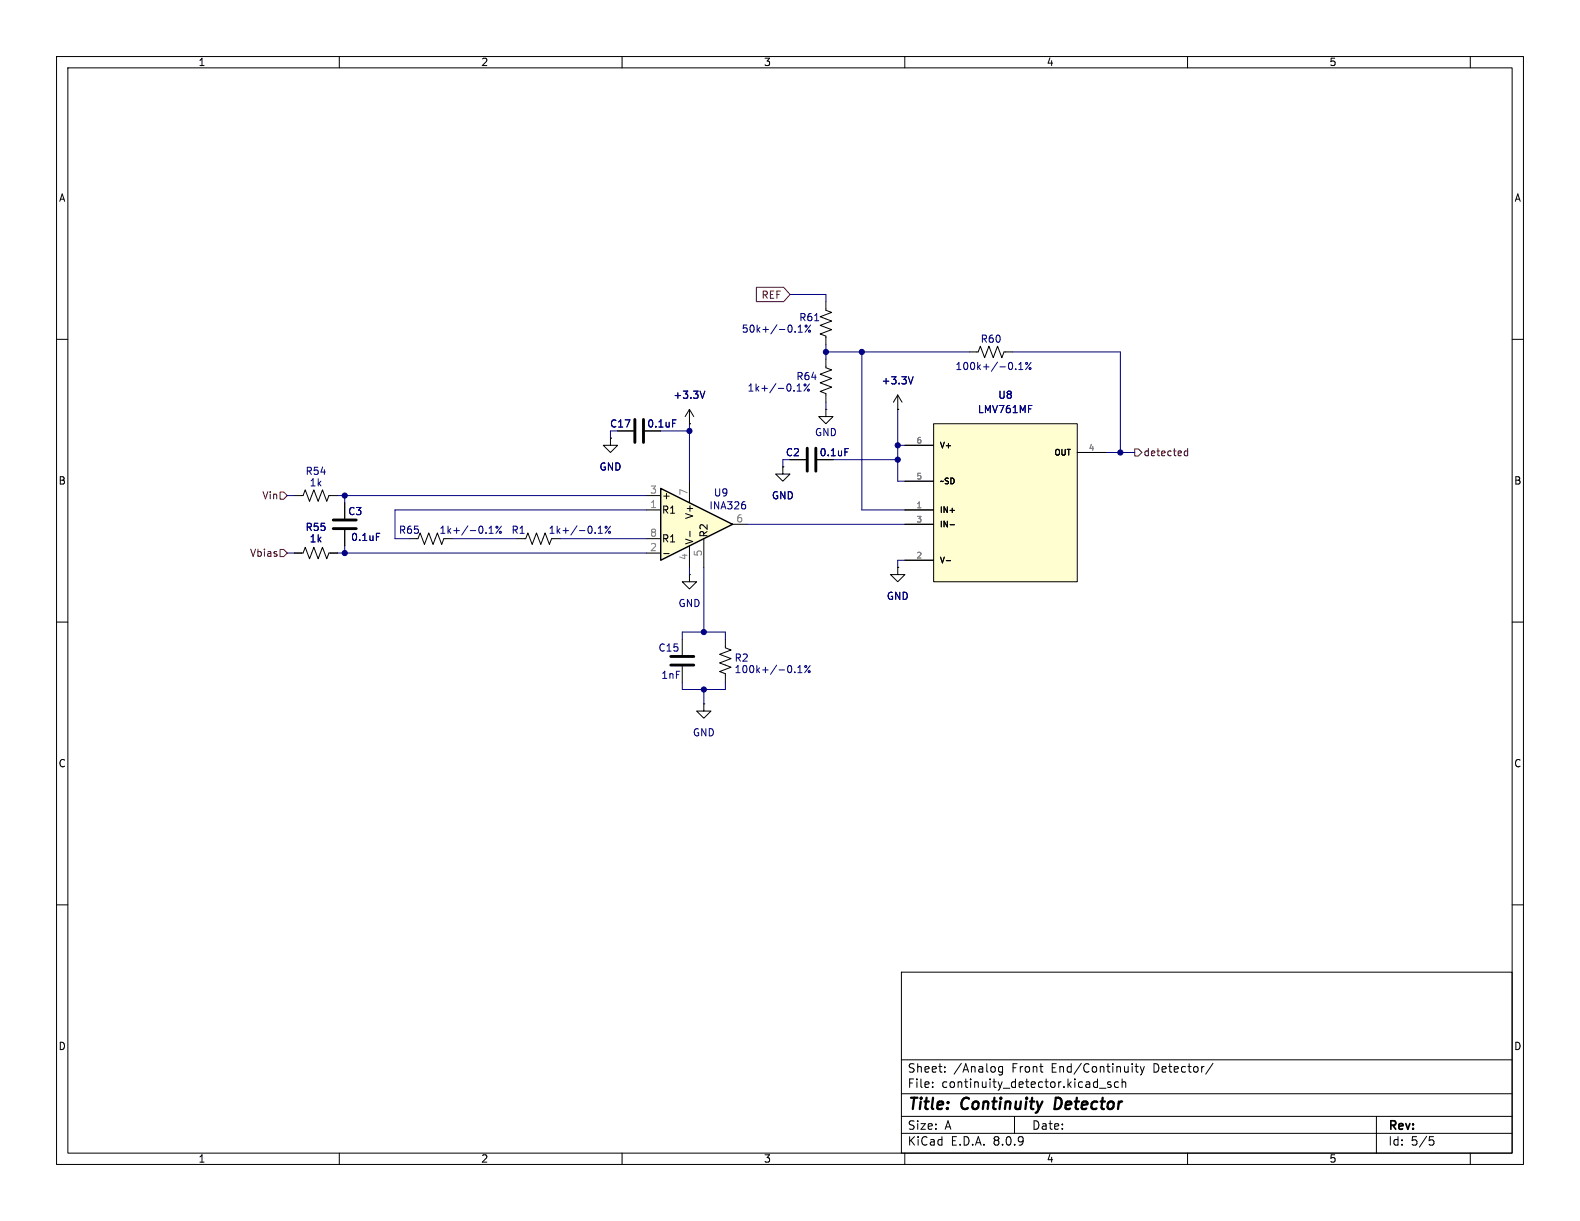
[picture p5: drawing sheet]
(kicad_sch
 (version 20231120)
 (generator "eeschema")
 (generator_version "8.0")
 (paper "A")
 (title_block
  (title "Continuity Detector"))
 (lib_symbols
  (symbol "Amplifier_Instrumentation:INA326"
   (pin_names
    (offset 0.127)) (exclude_from_sim no) (in_bom yes) (on_board yes)
   (property "Reference" "U" (at 3.81 3.175 0) (effects (font (size 1.27 1.27)) (justify left)))
   (property "Value" "INA326" (at 3.81 -3.175 0) (effects (font (size 1.27 1.27)) (justify left)))
   (property "Footprint" "Package_SO:MSOP-8_3x3mm_P0.65mm" (at 0 0 0) (effects (font (size 1.27 1.27)) (justify left) (hide yes)))
   (property "Datasheet" "http://www.ti.com/lit/ds/symlink/ina326.pdf" (at 2.54 0 0) (effects (font (size 1.27 1.27)) (hide yes)))
   (property "Description" "Precision, Rail-to-Rail I/O Instrumentation Amplifier, MSOP-8 package" (at 0 0 0) (effects (font (size 1.27 1.27)) (hide yes)))
   (symbol "INA326_0_1"
    (polyline (pts (xy 7.62 0) (xy -5.08 6.35) (xy -5.08 -6.35) (xy 7.62 0)) (stroke (width 0.254) (type default)) (fill (type background))))
   (symbol "INA326_1_1"
    (pin passive line (at -7.62 2.54 0) (length 2.54) (name "R1" (effects (font (size 1.27 1.27)))) (number "1" (effects (font (size 1.27 1.27)))))
    (pin input line (at -7.62 -5.08 0) (length 2.54) (name "-" (effects (font (size 1.27 1.27)))) (number "2" (effects (font (size 1.27 1.27)))))
    (pin input line (at -7.62 5.08 0) (length 2.54) (name "+" (effects (font (size 1.27 1.27)))) (number "3" (effects (font (size 1.27 1.27)))))
    (pin power_in line (at 0 -7.62 90) (length 3.81) (name "V-" (effects (font (size 1.27 1.27)))) (number "4" (effects (font (size 1.27 1.27)))))
    (pin input line (at 2.54 -7.62 90) (length 5.08) (name "R2" (effects (font (size 1.27 1.27)))) (number "5" (effects (font (size 1.27 1.27)))))
    (pin output line (at 10.16 0 180) (length 2.54) (name "~" (effects (font (size 1.27 1.27)))) (number "6" (effects (font (size 1.27 1.27)))))
    (pin power_in line (at 0 7.62 270) (length 3.81) (name "V+" (effects (font (size 1.27 1.27)))) (number "7" (effects (font (size 1.27 1.27)))))
    (pin passive line (at -7.62 -2.54 0) (length 2.54) (name "R1" (effects (font (size 1.27 1.27)))) (number "8" (effects (font (size 1.27 1.27)))))))
  (symbol "Device:C"
   (pin_numbers hide)
   (pin_names
    (offset 0.254)) (exclude_from_sim no) (in_bom yes) (on_board yes)
   (property "Reference" "C" (at 0.635 2.54 0) (effects (font (size 1.27 1.27)) (justify left)))
   (property "Value" "C" (at 0.635 -2.54 0) (effects (font (size 1.27 1.27)) (justify left)))
   (property "Footprint" "" (at 0.9652 -3.81 0) (effects (font (size 1.27 1.27)) (hide yes)))
   (property "Datasheet" "~" (at 0 0 0) (effects (font (size 1.27 1.27)) (hide yes)))
   (property "Description" "Unpolarized capacitor" (at 0 0 0) (effects (font (size 1.27 1.27)) (hide yes)))
   (symbol "C_0_1"
    (polyline (pts (xy -2.032 -0.762) (xy 2.032 -0.762)) (stroke (width 0.508) (type default)) (fill (type none)))
    (polyline (pts (xy -2.032 0.762) (xy 2.032 0.762)) (stroke (width 0.508) (type default)) (fill (type none))))
   (symbol "C_1_1"
    (pin passive line (at 0 3.81 270) (length 2.794) (name "~" (effects (font (size 1.27 1.27)))) (number "1" (effects (font (size 1.27 1.27)))))
    (pin passive line (at 0 -3.81 90) (length 2.794) (name "~" (effects (font (size 1.27 1.27)))) (number "2" (effects (font (size 1.27 1.27)))))))
  (symbol "Device:R_US"
   (pin_numbers hide)
   (pin_names
    (offset 0)) (exclude_from_sim no) (in_bom yes) (on_board yes)
   (property "Reference" "R" (at 2.54 0 90) (effects (font (size 1.27 1.27))))
   (property "Value" "R_US" (at -2.54 0 90) (effects (font (size 1.27 1.27))))
   (property "Footprint" "" (at 1.016 -0.254 90) (effects (font (size 1.27 1.27)) (hide yes)))
   (property "Datasheet" "~" (at 0 0 0) (effects (font (size 1.27 1.27)) (hide yes)))
   (property "Description" "Resistor, US symbol" (at 0 0 0) (effects (font (size 1.27 1.27)) (hide yes)))
   (symbol "R_US_0_1"
    (polyline (pts (xy 0 -2.286) (xy 0 -2.54)) (stroke (width 0) (type default)) (fill (type none)))
    (polyline (pts (xy 0 2.286) (xy 0 2.54)) (stroke (width 0) (type default)) (fill (type none)))
    (polyline (pts (xy 0 -0.762) (xy 1.016 -1.143) (xy 0 -1.524) (xy -1.016 -1.905) (xy 0 -2.286)) (stroke (width 0) (type default)) (fill (type none)))
    (polyline (pts (xy 0 0.762) (xy 1.016 0.381) (xy 0 0) (xy -1.016 -0.381) (xy 0 -0.762)) (stroke (width 0) (type default)) (fill (type none)))
    (polyline (pts (xy 0 2.286) (xy 1.016 1.905) (xy 0 1.524) (xy -1.016 1.143) (xy 0 0.762)) (stroke (width 0) (type default)) (fill (type none))))
   (symbol "R_US_1_1"
    (pin passive line (at 0 3.81 270) (length 1.27) (name "~" (effects (font (size 1.27 1.27)))) (number "1" (effects (font (size 1.27 1.27)))))
    (pin passive line (at 0 -3.81 90) (length 1.27) (name "~" (effects (font (size 1.27 1.27)))) (number "2" (effects (font (size 1.27 1.27)))))))
  (symbol "multimeter_parts:LMV761MF"
   (pin_names
    (offset 1.016)) (exclude_from_sim no) (in_bom yes) (on_board yes)
   (property "Reference" "U" (at -4.9872 12.5444 0) (effects (font (size 1.27 1.27)) (justify left bottom)))
   (property "Value" "LMV761MF" (at -3.4857 -22.1607 0) (effects (font (size 1.27 1.27)) (justify left bottom)))
   (property "Footprint" "LMV761MF:SOT95P284X120-6N" (at 0 0 0) (effects (font (size 1.27 1.27)) (justify bottom) (hide yes)))
   (property "Datasheet" "" (at 0 0 0) (effects (font (size 1.27 1.27)) (hide yes)))
   (property "Description" "" (at 0 0 0) (effects (font (size 1.27 1.27)) (hide yes)))
   (property "MF" "Texas Instruments" (at 0 0 0) (effects (font (size 1.27 1.27)) (justify bottom) (hide yes)))
   (property "Description_1" "\n                        \n                            Single, 120-ns, precision comparator with shutdown\n                        \n" (at 0 0 0) (effects (font (size 1.27 1.27)) (justify bottom) (hide yes)))
   (property "PACKAGE" "SOT23-6" (at 0 0 0) (effects (font (size 1.27 1.27)) (justify bottom) (hide yes)))
   (property "MPN" "LMV761MF" (at 0 0 0) (effects (font (size 1.27 1.27)) (justify bottom) (hide yes)))
   (property "Price" "None" (at 0 0 0) (effects (font (size 1.27 1.27)) (justify bottom) (hide yes)))
   (property "Package" "SOT-23-6 Texas Instruments" (at 0 0 0) (effects (font (size 1.27 1.27)) (justify bottom) (hide yes)))
   (property "OC_FARNELL" "9779388" (at 0 0 0) (effects (font (size 1.27 1.27)) (justify bottom) (hide yes)))
   (property "SnapEDA_Link" "https://www.snapeda.com/parts/LMV761MF/Texas+Instruments/view-part/?ref=snap" (at 0 0 0) (effects (font (size 1.27 1.27)) (justify bottom) (hide yes)))
   (property "MP" "LMV761MF" (at 0 0 0) (effects (font (size 1.27 1.27)) (justify bottom) (hide yes)))
   (property "SUPPLIER" "National Semiconductors" (at 0 0 0) (effects (font (size 1.27 1.27)) (justify bottom) (hide yes)))
   (property "OC_NEWARK" "74C3787" (at 0 0 0) (effects (font (size 1.27 1.27)) (justify bottom) (hide yes)))
   (property "Availability" "In Stock" (at 0 0 0) (effects (font (size 1.27 1.27)) (justify bottom) (hide yes)))
   (property "Check_prices" "https://www.snapeda.com/parts/LMV761MF/Texas+Instruments/view-part/?ref=eda" (at 0 0 0) (effects (font (size 1.27 1.27)) (justify bottom) (hide yes)))
   (symbol "LMV761MF_0_0"
    (rectangle (start -12.7 -17.78) (end 12.7 10.16) (stroke (width 0.1524) (type default)) (fill (type background)))
    (pin input line (at -17.78 -5.08 0) (length 5.08) (name "IN+" (effects (font (size 1.016 1.016)))) (number "1" (effects (font (size 1.016 1.016)))))
    (pin power_in line (at -17.78 -13.97 0) (length 5.08) (name "V-" (effects (font (size 1.016 1.016)))) (number "2" (effects (font (size 1.016 1.016)))))
    (pin input line (at -17.78 -7.62 0) (length 5.08) (name "IN-" (effects (font (size 1.016 1.016)))) (number "3" (effects (font (size 1.016 1.016)))))
    (pin output line (at 17.78 5.08 180) (length 5.08) (name "OUT" (effects (font (size 1.016 1.016)))) (number "4" (effects (font (size 1.016 1.016)))))
    (pin input line (at -17.78 0 0) (length 5.08) (name "~SD" (effects (font (size 1.016 1.016)))) (number "5" (effects (font (size 1.016 1.016)))))
    (pin power_in line (at -17.78 6.35 0) (length 5.08) (name "V+" (effects (font (size 1.016 1.016)))) (number "6" (effects (font (size 1.016 1.016)))))))
  (symbol "power:+3.3V"
   (power)
   (pin_numbers hide)
   (pin_names
    (offset 0) hide) (exclude_from_sim no) (in_bom yes) (on_board yes)
   (property "Reference" "#PWR" (at 0 -3.81 0) (effects (font (size 1.27 1.27)) (hide yes)))
   (property "Value" "+3.3V" (at 0 3.556 0) (effects (font (size 1.27 1.27))))
   (property "Footprint" "" (at 0 0 0) (effects (font (size 1.27 1.27)) (hide yes)))
   (property "Datasheet" "" (at 0 0 0) (effects (font (size 1.27 1.27)) (hide yes)))
   (property "Description" "Power symbol creates a global label with name \"+3.3V\"" (at 0 0 0) (effects (font (size 1.27 1.27)) (hide yes)))
   (symbol "+3.3V_0_1"
    (polyline (pts (xy -0.762 1.27) (xy 0 2.54)) (stroke (width 0) (type default)) (fill (type none)))
    (polyline (pts (xy 0 0) (xy 0 2.54)) (stroke (width 0) (type default)) (fill (type none)))
    (polyline (pts (xy 0 2.54) (xy 0.762 1.27)) (stroke (width 0) (type default)) (fill (type none))))
   (symbol "+3.3V_1_1"
    (pin power_in line (at 0 0 90) (length 0) (name "~" (effects (font (size 1.27 1.27)))) (number "1" (effects (font (size 1.27 1.27)))))))
  (symbol "power:GND"
   (power)
   (pin_numbers hide)
   (pin_names
    (offset 0) hide) (exclude_from_sim no) (in_bom yes) (on_board yes)
   (property "Reference" "#PWR" (at 0 -6.35 0) (effects (font (size 1.27 1.27)) (hide yes)))
   (property "Value" "GND" (at 0 -3.81 0) (effects (font (size 1.27 1.27))))
   (property "Footprint" "" (at 0 0 0) (effects (font (size 1.27 1.27)) (hide yes)))
   (property "Datasheet" "" (at 0 0 0) (effects (font (size 1.27 1.27)) (hide yes)))
   (property "Description" "Power symbol creates a global label with name \"GND\" , ground" (at 0 0 0) (effects (font (size 1.27 1.27)) (hide yes)))
   (symbol "GND_0_1"
    (polyline (pts (xy 0 0) (xy 0 -1.27) (xy 1.27 -1.27) (xy 0 -2.54) (xy -1.27 -1.27) (xy 0 -1.27)) (stroke (width 0) (type default)) (fill (type none))))
   (symbol "GND_1_1"
    (pin power_in line (at 0 0 270) (length 0) (name "~" (effects (font (size 1.27 1.27)))) (number "1" (effects (font (size 1.27 1.27))))))))
 (junction
  (at 60.96 87.63)
  (diameter 0)
  (color 0 0 0 0))
 (junction
  (at 158.75 78.74)
  (diameter 0)
  (color 0 0 0 0))
 (junction
  (at 146.05 62.23)
  (diameter 0)
  (color 0 0 0 0))
 (junction
  (at 152.4 62.23)
  (diameter 0)
  (color 0 0 0 0))
 (junction
  (at 60.96 97.79)
  (diameter 0)
  (color 0 0 0 0))
 (junction
  (at 124.46 111.76)
  (diameter 0)
  (color 0 0 0 0))
 (junction
  (at 198.12 80.01)
  (diameter 0)
  (color 0 0 0 0))
 (junction
  (at 124.46 121.92)
  (diameter 0)
  (color 0 0 0 0))
 (junction
  (at 121.92 76.2)
  (diameter 0)
  (color 0 0 0 0))
 (junction
  (at 158.75 81.28)
  (diameter 0)
  (color 0 0 0 0))
 (wire
  (pts (xy 107.95 76.2) (xy 107.95 77.47))
  (stroke (width 0) (type default)))
 (wire
  (pts (xy 146.05 53.34) (xy 146.05 52.07))
  (stroke (width 0) (type default)))
 (wire
  (pts (xy 152.4 90.17) (xy 152.4 62.23))
  (stroke (width 0) (type default)))
 (wire
  (pts (xy 60.96 96.52) (xy 60.96 97.79))
  (stroke (width 0) (type default)))
 (wire
  (pts (xy 50.8 97.79) (xy 52.07 97.79))
  (stroke (width 0) (type default)))
 (wire
  (pts (xy 114.3 95.25) (xy 99.06 95.25))
  (stroke (width 0) (type default)))
 (wire
  (pts (xy 138.43 81.28) (xy 138.43 82.55))
  (stroke (width 0) (type default)))
 (wire
  (pts (xy 69.85 90.17) (xy 114.3 90.17))
  (stroke (width 0) (type default)))
 (wire
  (pts (xy 146.05 62.23) (xy 152.4 62.23))
  (stroke (width 0) (type default)))
 (wire
  (pts (xy 124.46 111.76) (xy 128.27 111.76))
  (stroke (width 0) (type default)))
 (wire
  (pts (xy 121.92 74.93) (xy 121.92 76.2))
  (stroke (width 0) (type default)))
 (wire
  (pts (xy 120.65 113.03) (xy 120.65 111.76))
  (stroke (width 0) (type default)))
 (wire
  (pts (xy 139.7 81.28) (xy 138.43 81.28))
  (stroke (width 0) (type default)))
 (wire
  (pts (xy 158.75 81.28) (xy 147.32 81.28))
  (stroke (width 0) (type default)))
 (wire
  (pts (xy 146.05 63.5) (xy 146.05 62.23))
  (stroke (width 0) (type default)))
 (wire
  (pts (xy 146.05 52.07) (xy 139.7 52.07))
  (stroke (width 0) (type default)))
 (wire
  (pts (xy 91.44 95.25) (xy 80.01 95.25))
  (stroke (width 0) (type default)))
 (wire
  (pts (xy 121.92 100.33) (xy 121.92 101.6))
  (stroke (width 0) (type default)))
 (wire
  (pts (xy 60.96 87.63) (xy 114.3 87.63))
  (stroke (width 0) (type default)))
 (wire
  (pts (xy 158.75 99.06) (xy 160.02 99.06))
  (stroke (width 0) (type default)))
 (wire
  (pts (xy 60.96 97.79) (xy 114.3 97.79))
  (stroke (width 0) (type default)))
 (wire
  (pts (xy 158.75 100.33) (xy 158.75 99.06))
  (stroke (width 0) (type default)))
 (wire
  (pts (xy 158.75 78.74) (xy 158.75 81.28))
  (stroke (width 0) (type default)))
 (wire
  (pts (xy 124.46 121.92) (xy 124.46 124.46))
  (stroke (width 0) (type default)))
 (wire
  (pts (xy 60.96 87.63) (xy 60.96 88.9))
  (stroke (width 0) (type default)))
 (wire
  (pts (xy 158.75 78.74) (xy 158.75 72.39))
  (stroke (width 0) (type default)))
 (wire
  (pts (xy 120.65 121.92) (xy 124.46 121.92))
  (stroke (width 0) (type default)))
 (wire
  (pts (xy 160.02 90.17) (xy 152.4 90.17))
  (stroke (width 0) (type default)))
 (wire
  (pts (xy 198.12 62.23) (xy 198.12 80.01))
  (stroke (width 0) (type default)))
 (wire
  (pts (xy 158.75 81.28) (xy 158.75 85.09))
  (stroke (width 0) (type default)))
 (wire
  (pts (xy 128.27 111.76) (xy 128.27 113.03))
  (stroke (width 0) (type default)))
 (wire
  (pts (xy 128.27 121.92) (xy 128.27 120.65))
  (stroke (width 0) (type default)))
 (wire
  (pts (xy 59.69 97.79) (xy 60.96 97.79))
  (stroke (width 0) (type default)))
 (wire
  (pts (xy 158.75 85.09) (xy 160.02 85.09))
  (stroke (width 0) (type default)))
 (wire
  (pts (xy 146.05 72.39) (xy 146.05 71.12))
  (stroke (width 0) (type default)))
 (wire
  (pts (xy 121.92 76.2) (xy 121.92 85.09))
  (stroke (width 0) (type default)))
 (wire
  (pts (xy 198.12 80.01) (xy 195.58 80.01))
  (stroke (width 0) (type default)))
 (wire
  (pts (xy 69.85 90.17) (xy 69.85 95.25))
  (stroke (width 0) (type default)))
 (wire
  (pts (xy 124.46 121.92) (xy 128.27 121.92))
  (stroke (width 0) (type default)))
 (wire
  (pts (xy 120.65 111.76) (xy 124.46 111.76))
  (stroke (width 0) (type default)))
 (wire
  (pts (xy 152.4 62.23) (xy 171.45 62.23))
  (stroke (width 0) (type default)))
 (wire
  (pts (xy 109.22 76.2) (xy 107.95 76.2))
  (stroke (width 0) (type default)))
 (wire
  (pts (xy 198.12 80.01) (xy 200.66 80.01))
  (stroke (width 0) (type default)))
 (wire
  (pts (xy 120.65 120.65) (xy 120.65 121.92))
  (stroke (width 0) (type default)))
 (wire
  (pts (xy 121.92 76.2) (xy 116.84 76.2))
  (stroke (width 0) (type default)))
 (wire
  (pts (xy 160.02 78.74) (xy 158.75 78.74))
  (stroke (width 0) (type default)))
 (wire
  (pts (xy 179.07 62.23) (xy 198.12 62.23))
  (stroke (width 0) (type default)))
 (wire
  (pts (xy 50.8 87.63) (xy 52.07 87.63))
  (stroke (width 0) (type default)))
 (wire
  (pts (xy 132.08 92.71) (xy 160.02 92.71))
  (stroke (width 0) (type default)))
 (wire
  (pts (xy 124.46 100.33) (xy 124.46 111.76))
  (stroke (width 0) (type default)))
 (wire
  (pts (xy 69.85 95.25) (xy 72.39 95.25))
  (stroke (width 0) (type default)))
 (wire
  (pts (xy 59.69 87.63) (xy 60.96 87.63))
  (stroke (width 0) (type default)))
 (wire
  (pts (xy 146.05 62.23) (xy 146.05 60.96))
  (stroke (width 0) (type default)))
 (global_label "REF"
  (shape input)
  (at 139.7 52.07 180)
  (fields_autoplaced yes)
  (effects (font (size 1.27 1.27)) (justify right))
  (property "Intersheetrefs" "${INTERSHEET_REFS}" (at 133.2072 52.07 0) (effects (font (size 1.27 1.27)) (justify right) (hide yes))))
 (hierarchical_label "Vbias"
  (shape input)
  (at 50.8 97.79 180)
  (effects (font (size 1.27 1.27)) (justify right)))
 (hierarchical_label "detected"
  (shape output)
  (at 200.66 80.01 0)
  (effects (font (size 1.27 1.27)) (justify left)))
 (hierarchical_label "Vin"
  (shape input)
  (at 50.8 87.63 180)
  (effects (font (size 1.27 1.27)) (justify right)))
 (symbol
  (lib_id "Device:R_US")
  (at 146.05 57.15 0)
  (unit 1)
  (exclude_from_sim no)
  (in_bom yes)
  (on_board yes)
  (dnp no)
  (property "Reference" "R61" (at 141.224 56.134 0) (effects (font (size 1.27 1.27)) (justify left)))
  (property "Value" "50k+/-0.1%" (at 131.064 58.166 0) (effects (font (size 1.27 1.27)) (justify left)))
  (property "Footprint" "Resistor_SMD:R_0805_2012Metric" (at 147.066 57.404 90) (effects (font (size 1.27 1.27)) (hide yes)))
  (property "Datasheet" "~" (at 146.05 57.15 0) (effects (font (size 1.27 1.27)) (hide yes)))
  (property "Description" "Resistor, US symbol" (at 146.05 57.15 0) (effects (font (size 1.27 1.27)) (hide yes)))
  (property "Digikey Part #" "749-MCU08050D5002BP100CT-ND" (at 146.05 57.15 0) (effects (font (size 1.27 1.27)) (hide yes)))
  (property "Part #" "MCU08050D5002BP100" (at 146.05 57.15 0) (effects (font (size 1.27 1.27)) (hide yes)))
  (property "Unit Price" "0.57" (at 146.05 57.15 0) (effects (font (size 1.27 1.27)) (hide yes)))
  (pin "1")
  (pin "2"))
 (symbol
  (lib_id "power:GND")
  (at 107.95 77.47 0)
  (unit 1)
  (exclude_from_sim no)
  (in_bom yes)
  (on_board yes)
  (dnp no)
  (fields_autoplaced yes)
  (property "Reference" "#PWR54" (at 107.95 83.82 0) (effects (font (size 1.27 1.27)) (hide yes)))
  (property "Value" "GND" (at 107.95 82.55 0) (effects (font (size 1.27 1.27))))
  (property "Footprint" "" (at 107.95 77.47 0) (effects (font (size 1.27 1.27)) (hide yes)))
  (property "Datasheet" "" (at 107.95 77.47 0) (effects (font (size 1.27 1.27)) (hide yes)))
  (property "Description" "Power symbol creates a global label with name \"GND\" , ground" (at 107.95 77.47 0) (effects (font (size 1.27 1.27)) (hide yes)))
  (pin "1"))
 (symbol
  (lib_id "power:+3.3V")
  (at 121.92 74.93 0)
  (unit 1)
  (exclude_from_sim no)
  (in_bom yes)
  (on_board yes)
  (dnp no)
  (fields_autoplaced yes)
  (property "Reference" "#PWR53" (at 121.92 78.74 0) (effects (font (size 1.27 1.27)) (hide yes)))
  (property "Value" "+3.3V" (at 121.92 69.85 0) (effects (font (size 1.27 1.27))))
  (property "Footprint" "" (at 121.92 74.93 0) (effects (font (size 1.27 1.27)) (hide yes)))
  (property "Datasheet" "" (at 121.92 74.93 0) (effects (font (size 1.27 1.27)) (hide yes)))
  (property "Description" "Power symbol creates a global label with name \"+3.3V\"" (at 121.92 74.93 0) (effects (font (size 1.27 1.27)) (hide yes)))
  (pin "1"))
 (symbol
  (lib_id "Device:R_US")
  (at 76.2 95.25 90)
  (unit 1)
  (exclude_from_sim no)
  (in_bom yes)
  (on_board yes)
  (dnp no)
  (property "Reference" "R65" (at 72.39 93.726 90) (effects (font (size 1.27 1.27))))
  (property "Value" "1k+/-0.1%" (at 83.312 93.726 90) (effects (font (size 1.27 1.27))))
  (property "Footprint" "Resistor_SMD:R_0805_2012Metric" (at 76.454 94.234 90) (effects (font (size 1.27 1.27)) (hide yes)))
  (property "Datasheet" "~" (at 76.2 95.25 0) (effects (font (size 1.27 1.27)) (hide yes)))
  (property "Description" "Resistor, US symbol" (at 76.2 95.25 0) (effects (font (size 1.27 1.27)) (hide yes)))
  (property "Digikey Part #" "541-1.00KCCT-ND" (at 76.2 95.25 0) (effects (font (size 1.27 1.27)) (hide yes)))
  (property "Part #" "CRCW08051K00FKEA" (at 76.2 95.25 0) (effects (font (size 1.27 1.27)) (hide yes)))
  (property "Unit Price" "0.1" (at 76.2 95.25 0) (effects (font (size 1.27 1.27)) (hide yes)))
  (pin "2")
  (pin "1"))
 (symbol
  (lib_id "Amplifier_Instrumentation:INA326")
  (at 121.92 92.71 0)
  (unit 1)
  (exclude_from_sim no)
  (in_bom yes)
  (on_board yes)
  (dnp no)
  (property "Reference" "U9" (at 127.508 87.122 0) (effects (font (size 1.27 1.27))))
  (property "Value" "INA326" (at 128.778 89.408 0) (effects (font (size 1.27 1.27))))
  (property "Footprint" "Package_SO:MSOP-8_3x3mm_P0.65mm" (at 121.92 92.71 0) (effects (font (size 1.27 1.27)) (justify left) (hide yes)))
  (property "Datasheet" "http://www.ti.com/lit/ds/symlink/ina326.pdf" (at 124.46 92.71 0) (effects (font (size 1.27 1.27)) (hide yes)))
  (property "Description" "Precision, Rail-to-Rail I/O Instrumentation Amplifier, MSOP-8 package" (at 121.92 92.71 0) (effects (font (size 1.27 1.27)) (hide yes)))
  (property "Digikey Part #" "INA326EA/2K5CT-ND" (at 121.92 92.71 0) (effects (font (size 1.27 1.27)) (hide yes)))
  (property "Part #" "INA326EA/2K5" (at 121.92 92.71 0) (effects (font (size 1.27 1.27)) (hide yes)))
  (property "Unit Price" "5.05" (at 121.92 92.71 0) (effects (font (size 1.27 1.27)) (hide yes)))
  (pin "5")
  (pin "8")
  (pin "7")
  (pin "4")
  (pin "2")
  (pin "3")
  (pin "1")
  (pin "6"))
 (symbol
  (lib_id "Device:C")
  (at 120.65 116.84 0)
  (unit 1)
  (exclude_from_sim no)
  (in_bom yes)
  (on_board yes)
  (dnp no)
  (property "Reference" "C15" (at 116.332 114.554 0) (effects (font (size 1.27 1.27)) (justify left)))
  (property "Value" "1nF" (at 116.84 119.38 0) (effects (font (size 1.27 1.27)) (justify left)))
  (property "Footprint" "Capacitor_SMD:C_0805_2012Metric" (at 121.6152 120.65 0) (effects (font (size 1.27 1.27)) (hide yes)))
  (property "Datasheet" "~" (at 120.65 116.84 0) (effects (font (size 1.27 1.27)) (hide yes)))
  (property "Description" "Unpolarized capacitor" (at 120.65 116.84 0) (effects (font (size 1.27 1.27)) (hide yes)))
  (property "Digikey Part #" "399-C0805C102J5GACTUCT-ND" (at 120.65 116.84 0) (effects (font (size 1.27 1.27)) (hide yes)))
  (property "Part #" "C0805C102J5GACTU" (at 120.65 116.84 0) (effects (font (size 1.27 1.27)) (hide yes)))
  (property "Unit Price" "0.09" (at 120.65 116.84 0) (effects (font (size 1.27 1.27)) (hide yes)))
  (pin "1")
  (pin "2"))
 (symbol
  (lib_id "Device:C")
  (at 113.03 76.2 90)
  (unit 1)
  (exclude_from_sim no)
  (in_bom yes)
  (on_board yes)
  (dnp no)
  (property "Reference" "C17" (at 109.728 74.93 90) (effects (font (size 1.27 1.27))))
  (property "Value" "0.1uF" (at 117.094 74.93 90) (effects (font (size 1.27 1.27))))
  (property "Footprint" "Capacitor_SMD:C_0805_2012Metric" (at 116.84 75.2348 0) (effects (font (size 1.27 1.27)) (hide yes)))
  (property "Datasheet" "~" (at 113.03 76.2 0) (effects (font (size 1.27 1.27)) (hide yes)))
  (property "Description" "Unpolarized capacitor" (at 113.03 76.2 0) (effects (font (size 1.27 1.27)) (hide yes)))
  (property "Digikey Part #" "1276-1003-1-ND" (at 113.03 76.2 0) (effects (font (size 1.27 1.27)) (hide yes)))
  (property "Part #" "CL21B104KBCNNNC" (at 113.03 76.2 0) (effects (font (size 1.27 1.27)) (hide yes)))
  (property "Unit Price" "0.1" (at 113.03 76.2 0) (effects (font (size 1.27 1.27)) (hide yes)))
  (pin "1")
  (pin "2"))
 (symbol
  (lib_id "power:GND")
  (at 146.05 72.39 0)
  (unit 1)
  (exclude_from_sim no)
  (in_bom yes)
  (on_board yes)
  (dnp no)
  (property "Reference" "#PWR28" (at 146.05 78.74 0) (effects (font (size 1.27 1.27)) (hide yes)))
  (property "Value" "GND" (at 146.05 76.454 0) (effects (font (size 1.27 1.27))))
  (property "Footprint" "" (at 146.05 72.39 0) (effects (font (size 1.27 1.27)) (hide yes)))
  (property "Datasheet" "" (at 146.05 72.39 0) (effects (font (size 1.27 1.27)) (hide yes)))
  (property "Description" "Power symbol creates a global label with name \"GND\" , ground" (at 146.05 72.39 0) (effects (font (size 1.27 1.27)) (hide yes)))
  (pin "1"))
 (symbol
  (lib_id "Device:C")
  (at 143.51 81.28 90)
  (unit 1)
  (exclude_from_sim no)
  (in_bom yes)
  (on_board yes)
  (dnp no)
  (property "Reference" "C2" (at 140.208 80.01 90) (effects (font (size 1.27 1.27))))
  (property "Value" "0.1uF" (at 147.574 80.01 90) (effects (font (size 1.27 1.27))))
  (property "Footprint" "Capacitor_SMD:C_0805_2012Metric" (at 147.32 80.3148 0) (effects (font (size 1.27 1.27)) (hide yes)))
  (property "Datasheet" "~" (at 143.51 81.28 0) (effects (font (size 1.27 1.27)) (hide yes)))
  (property "Description" "Unpolarized capacitor" (at 143.51 81.28 0) (effects (font (size 1.27 1.27)) (hide yes)))
  (property "Digikey Part #" "1276-1003-1-ND" (at 143.51 81.28 0) (effects (font (size 1.27 1.27)) (hide yes)))
  (property "Part #" "CL21B104KBCNNNC" (at 143.51 81.28 0) (effects (font (size 1.27 1.27)) (hide yes)))
  (property "Unit Price" "0.1" (at 143.51 81.28 0) (effects (font (size 1.27 1.27)) (hide yes)))
  (pin "1")
  (pin "2"))
 (symbol
  (lib_id "Device:R_US")
  (at 55.88 87.63 90)
  (unit 1)
  (exclude_from_sim no)
  (in_bom yes)
  (on_board yes)
  (dnp no)
  (property "Reference" "R54" (at 55.88 83.312 90) (effects (font (size 1.27 1.27))))
  (property "Value" "1k" (at 55.88 85.344 90) (effects (font (size 1.27 1.27))))
  (property "Footprint" "Resistor_SMD:R_0805_2012Metric" (at 56.134 86.614 90) (effects (font (size 1.27 1.27)) (hide yes)))
  (property "Datasheet" "~" (at 55.88 87.63 0) (effects (font (size 1.27 1.27)) (hide yes)))
  (property "Description" "Resistor, US symbol" (at 55.88 87.63 0) (effects (font (size 1.27 1.27)) (hide yes)))
  (property "Digikey Part #" "RMCF0805FT1K00CT-ND" (at 55.88 87.63 0) (effects (font (size 1.27 1.27)) (hide yes)))
  (property "Part #" "RMCF0805FT1K00" (at 55.88 87.63 0) (effects (font (size 1.27 1.27)) (hide yes)))
  (property "Unit Price" "0.1" (at 55.88 87.63 0) (effects (font (size 1.27 1.27)) (hide yes)))
  (pin "2")
  (pin "1"))
 (symbol
  (lib_id "power:GND")
  (at 158.75 100.33 0)
  (unit 1)
  (exclude_from_sim no)
  (in_bom yes)
  (on_board yes)
  (dnp no)
  (fields_autoplaced yes)
  (property "Reference" "#PWR12" (at 158.75 106.68 0) (effects (font (size 1.27 1.27)) (hide yes)))
  (property "Value" "GND" (at 158.75 105.41 0) (effects (font (size 1.27 1.27))))
  (property "Footprint" "" (at 158.75 100.33 0) (effects (font (size 1.27 1.27)) (hide yes)))
  (property "Datasheet" "" (at 158.75 100.33 0) (effects (font (size 1.27 1.27)) (hide yes)))
  (property "Description" "Power symbol creates a global label with name \"GND\" , ground" (at 158.75 100.33 0) (effects (font (size 1.27 1.27)) (hide yes)))
  (pin "1"))
 (symbol
  (lib_id "power:GND")
  (at 121.92 101.6 0)
  (unit 1)
  (exclude_from_sim no)
  (in_bom yes)
  (on_board yes)
  (dnp no)
  (fields_autoplaced yes)
  (property "Reference" "#PWR11" (at 121.92 107.95 0) (effects (font (size 1.27 1.27)) (hide yes)))
  (property "Value" "GND" (at 121.92 106.68 0) (effects (font (size 1.27 1.27))))
  (property "Footprint" "" (at 121.92 101.6 0) (effects (font (size 1.27 1.27)) (hide yes)))
  (property "Datasheet" "" (at 121.92 101.6 0) (effects (font (size 1.27 1.27)) (hide yes)))
  (property "Description" "Power symbol creates a global label with name \"GND\" , ground" (at 121.92 101.6 0) (effects (font (size 1.27 1.27)) (hide yes)))
  (pin "1"))
 (symbol
  (lib_id "Device:R_US")
  (at 55.88 97.79 90)
  (unit 1)
  (exclude_from_sim no)
  (in_bom yes)
  (on_board yes)
  (dnp no)
  (property "Reference" "R55" (at 55.88 93.218 90) (effects (font (size 1.27 1.27))))
  (property "Value" "1k" (at 55.88 95.25 90) (effects (font (size 1.27 1.27))))
  (property "Footprint" "Resistor_SMD:R_0805_2012Metric" (at 56.134 96.774 90) (effects (font (size 1.27 1.27)) (hide yes)))
  (property "Datasheet" "~" (at 55.88 97.79 0) (effects (font (size 1.27 1.27)) (hide yes)))
  (property "Description" "Resistor, US symbol" (at 55.88 97.79 0) (effects (font (size 1.27 1.27)) (hide yes)))
  (property "Digikey Part #" "RMCF0805FT1K00CT-ND" (at 55.88 97.79 0) (effects (font (size 1.27 1.27)) (hide yes)))
  (property "Part #" "RMCF0805FT1K00" (at 55.88 97.79 0) (effects (font (size 1.27 1.27)) (hide yes)))
  (property "Unit Price" "0.1" (at 55.88 97.79 0) (effects (font (size 1.27 1.27)) (hide yes)))
  (pin "2")
  (pin "1"))
 (symbol
  (lib_id "power:GND")
  (at 124.46 124.46 0)
  (unit 1)
  (exclude_from_sim no)
  (in_bom yes)
  (on_board yes)
  (dnp no)
  (fields_autoplaced yes)
  (property "Reference" "#PWR52" (at 124.46 130.81 0) (effects (font (size 1.27 1.27)) (hide yes)))
  (property "Value" "GND" (at 124.46 129.54 0) (effects (font (size 1.27 1.27))))
  (property "Footprint" "" (at 124.46 124.46 0) (effects (font (size 1.27 1.27)) (hide yes)))
  (property "Datasheet" "" (at 124.46 124.46 0) (effects (font (size 1.27 1.27)) (hide yes)))
  (property "Description" "Power symbol creates a global label with name \"GND\" , ground" (at 124.46 124.46 0) (effects (font (size 1.27 1.27)) (hide yes)))
  (pin "1"))
 (symbol
  (lib_id "Device:C")
  (at 60.96 92.71 0)
  (unit 1)
  (exclude_from_sim no)
  (in_bom yes)
  (on_board yes)
  (dnp no)
  (property "Reference" "C3" (at 61.468 90.424 0) (effects (font (size 1.27 1.27)) (justify left)))
  (property "Value" "0.1uF" (at 61.976 94.996 0) (effects (font (size 1.27 1.27)) (justify left)))
  (property "Footprint" "Capacitor_SMD:C_0805_2012Metric" (at 61.9252 96.52 0) (effects (font (size 1.27 1.27)) (hide yes)))
  (property "Datasheet" "~" (at 60.96 92.71 0) (effects (font (size 1.27 1.27)) (hide yes)))
  (property "Description" "Unpolarized capacitor" (at 60.96 92.71 0) (effects (font (size 1.27 1.27)) (hide yes)))
  (property "Digikey Part #" "1276-1003-1-ND" (at 60.96 92.71 0) (effects (font (size 1.27 1.27)) (hide yes)))
  (property "Part #" "CL21B104KBCNNNC" (at 60.96 92.71 0) (effects (font (size 1.27 1.27)) (hide yes)))
  (property "Unit Price" "0.1" (at 60.96 92.71 0) (effects (font (size 1.27 1.27)) (hide yes)))
  (pin "1")
  (pin "2"))
 (symbol
  (lib_id "Device:R_US")
  (at 175.26 62.23 90)
  (unit 1)
  (exclude_from_sim no)
  (in_bom yes)
  (on_board yes)
  (dnp no)
  (property "Reference" "R60" (at 175.26 59.944 90) (effects (font (size 1.27 1.27))))
  (property "Value" "100k+/-0.1%" (at 175.768 64.77 90) (effects (font (size 1.27 1.27))))
  (property "Footprint" "Resistor_SMD:R_0805_2012Metric" (at 175.514 61.214 90) (effects (font (size 1.27 1.27)) (hide yes)))
  (property "Datasheet" "~" (at 175.26 62.23 0) (effects (font (size 1.27 1.27)) (hide yes)))
  (property "Description" "Resistor, US symbol" (at 175.26 62.23 0) (effects (font (size 1.27 1.27)) (hide yes)))
  (property "Digikey Part #" "P10KDACT-ND" (at 175.26 62.23 0) (effects (font (size 1.27 1.27)) (hide yes)))
  (property "Part #" "ERA-6AEB103V" (at 175.26 62.23 0) (effects (font (size 1.27 1.27)) (hide yes)))
  (property "Unit Price" "0.13" (at 175.26 62.23 0) (effects (font (size 1.27 1.27)) (hide yes)))
  (pin "1")
  (pin "2"))
 (symbol
  (lib_id "Device:R_US")
  (at 95.25 95.25 90)
  (unit 1)
  (exclude_from_sim no)
  (in_bom yes)
  (on_board yes)
  (dnp no)
  (property "Reference" "R1" (at 91.694 93.726 90) (effects (font (size 1.27 1.27))))
  (property "Value" "1k+/-0.1%" (at 102.616 93.726 90) (effects (font (size 1.27 1.27))))
  (property "Footprint" "Resistor_SMD:R_0805_2012Metric" (at 95.504 94.234 90) (effects (font (size 1.27 1.27)) (hide yes)))
  (property "Datasheet" "~" (at 95.25 95.25 0) (effects (font (size 1.27 1.27)) (hide yes)))
  (property "Description" "Resistor, US symbol" (at 95.25 95.25 0) (effects (font (size 1.27 1.27)) (hide yes)))
  (property "Digikey Part #" "541-1.00KCCT-ND" (at 95.25 95.25 0) (effects (font (size 1.27 1.27)) (hide yes)))
  (property "Part #" "CRCW08051K00FKEA" (at 95.25 95.25 0) (effects (font (size 1.27 1.27)) (hide yes)))
  (property "Unit Price" "0.1" (at 95.25 95.25 0) (effects (font (size 1.27 1.27)) (hide yes)))
  (pin "2")
  (pin "1"))
 (symbol
  (lib_id "Device:R_US")
  (at 146.05 67.31 0)
  (unit 1)
  (exclude_from_sim no)
  (in_bom yes)
  (on_board yes)
  (dnp no)
  (property "Reference" "R64" (at 140.716 66.548 0) (effects (font (size 1.27 1.27)) (justify left)))
  (property "Value" "1k+/-0.1%" (at 132.08 68.58 0) (effects (font (size 1.27 1.27)) (justify left)))
  (property "Footprint" "Resistor_SMD:R_0805_2012Metric" (at 147.066 67.564 90) (effects (font (size 1.27 1.27)) (hide yes)))
  (property "Datasheet" "~" (at 146.05 67.31 0) (effects (font (size 1.27 1.27)) (hide yes)))
  (property "Description" "Resistor, US symbol" (at 146.05 67.31 0) (effects (font (size 1.27 1.27)) (hide yes)))
  (property "Digikey Part #" "541-1.00KCCT-ND" (at 146.05 67.31 0) (effects (font (size 1.27 1.27)) (hide yes)))
  (property "Part #" "CRCW08051K00FKEA" (at 146.05 67.31 0) (effects (font (size 1.27 1.27)) (hide yes)))
  (property "Unit Price" "0.1" (at 146.05 67.31 0) (effects (font (size 1.27 1.27)) (hide yes)))
  (pin "1")
  (pin "2"))
 (symbol
  (lib_id "multimeter_parts:LMV761MF")
  (at 177.8 85.09 0)
  (unit 1)
  (exclude_from_sim no)
  (in_bom yes)
  (on_board yes)
  (dnp no)
  (fields_autoplaced yes)
  (property "Reference" "U8" (at 177.8 69.85 0) (effects (font (size 1.27 1.27))))
  (property "Value" "LMV761MF" (at 177.8 72.39 0) (effects (font (size 1.27 1.27))))
  (property "Footprint" "Package_TO_SOT_SMD:SOT-23-6" (at 177.8 85.09 0) (effects (font (size 1.27 1.27)) (justify bottom) (hide yes)))
  (property "Datasheet" "" (at 177.8 85.09 0) (effects (font (size 1.27 1.27)) (hide yes)))
  (property "Description" "" (at 177.8 85.09 0) (effects (font (size 1.27 1.27)) (hide yes)))
  (property "MF" "Texas Instruments" (at 177.8 85.09 0) (effects (font (size 1.27 1.27)) (justify bottom) (hide yes)))
  (property "Description_1" "\n                        \n                            Single, 120-ns, precision comparator with shutdown\n                        \n" (at 177.8 85.09 0) (effects (font (size 1.27 1.27)) (justify bottom) (hide yes)))
  (property "PACKAGE" "SOT23-6" (at 177.8 85.09 0) (effects (font (size 1.27 1.27)) (justify bottom) (hide yes)))
  (property "MPN" "LMV761MF" (at 177.8 85.09 0) (effects (font (size 1.27 1.27)) (justify bottom) (hide yes)))
  (property "Price" "None" (at 177.8 85.09 0) (effects (font (size 1.27 1.27)) (justify bottom) (hide yes)))
  (property "Package" "SOT-23-6 Texas Instruments" (at 177.8 85.09 0) (effects (font (size 1.27 1.27)) (justify bottom) (hide yes)))
  (property "OC_FARNELL" "9779388" (at 177.8 85.09 0) (effects (font (size 1.27 1.27)) (justify bottom) (hide yes)))
  (property "SnapEDA_Link" "https://www.snapeda.com/parts/LMV761MF/Texas+Instruments/view-part/?ref=snap" (at 177.8 85.09 0) (effects (font (size 1.27 1.27)) (justify bottom) (hide yes)))
  (property "MP" "LMV761MF" (at 177.8 85.09 0) (effects (font (size 1.27 1.27)) (justify bottom) (hide yes)))
  (property "SUPPLIER" "National Semiconductors" (at 177.8 85.09 0) (effects (font (size 1.27 1.27)) (justify bottom) (hide yes)))
  (property "OC_NEWARK" "74C3787" (at 177.8 85.09 0) (effects (font (size 1.27 1.27)) (justify bottom) (hide yes)))
  (property "Availability" "In Stock" (at 177.8 85.09 0) (effects (font (size 1.27 1.27)) (justify bottom) (hide yes)))
  (property "Check_prices" "https://www.snapeda.com/parts/LMV761MF/Texas+Instruments/view-part/?ref=eda" (at 177.8 85.09 0) (effects (font (size 1.27 1.27)) (justify bottom) (hide yes)))
  (property "Digikey Part #" "LMV761MFCT-ND" (at 177.8 85.09 0) (effects (font (size 1.27 1.27)) (hide yes)))
  (property "Part #" "LMV761MF" (at 177.8 85.09 0) (effects (font (size 1.27 1.27)) (hide yes)))
  (property "Unit Price" "3.02" (at 177.8 85.09 0) (effects (font (size 1.27 1.27)) (hide yes)))
  (pin "4")
  (pin "6")
  (pin "2")
  (pin "3")
  (pin "1")
  (pin "5"))
 (symbol
  (lib_id "Device:R_US")
  (at 128.27 116.84 0)
  (unit 1)
  (exclude_from_sim no)
  (in_bom yes)
  (on_board yes)
  (dnp no)
  (property "Reference" "R2" (at 129.794 116.332 0) (effects (font (size 1.27 1.27)) (justify left)))
  (property "Value" "100k+/-0.1%" (at 129.794 118.364 0) (effects (font (size 1.27 1.27)) (justify left)))
  (property "Footprint" "Resistor_SMD:R_0805_2012Metric" (at 129.286 117.094 90) (effects (font (size 1.27 1.27)) (hide yes)))
  (property "Datasheet" "~" (at 128.27 116.84 0) (effects (font (size 1.27 1.27)) (hide yes)))
  (property "Description" "Resistor, US symbol" (at 128.27 116.84 0) (effects (font (size 1.27 1.27)) (hide yes)))
  (property "Digikey Part #" "P10KDACT-ND" (at 128.27 116.84 0) (effects (font (size 1.27 1.27)) (hide yes)))
  (property "Part #" "ERA-6AEB103V" (at 128.27 116.84 0) (effects (font (size 1.27 1.27)) (hide yes)))
  (property "Unit Price" "0.13" (at 128.27 116.84 0) (effects (font (size 1.27 1.27)) (hide yes)))
  (pin "1")
  (pin "2"))
 (symbol
  (lib_id "power:+3.3V")
  (at 158.75 72.39 0)
  (unit 1)
  (exclude_from_sim no)
  (in_bom yes)
  (on_board yes)
  (dnp no)
  (fields_autoplaced yes)
  (property "Reference" "#PWR51" (at 158.75 76.2 0) (effects (font (size 1.27 1.27)) (hide yes)))
  (property "Value" "+3.3V" (at 158.75 67.31 0) (effects (font (size 1.27 1.27))))
  (property "Footprint" "" (at 158.75 72.39 0) (effects (font (size 1.27 1.27)) (hide yes)))
  (property "Datasheet" "" (at 158.75 72.39 0) (effects (font (size 1.27 1.27)) (hide yes)))
  (property "Description" "Power symbol creates a global label with name \"+3.3V\"" (at 158.75 72.39 0) (effects (font (size 1.27 1.27)) (hide yes)))
  (pin "1"))
 (symbol
  (lib_id "power:GND")
  (at 138.43 82.55 0)
  (unit 1)
  (exclude_from_sim no)
  (in_bom yes)
  (on_board yes)
  (dnp no)
  (fields_autoplaced yes)
  (property "Reference" "#PWR10" (at 138.43 88.9 0) (effects (font (size 1.27 1.27)) (hide yes)))
  (property "Value" "GND" (at 138.43 87.63 0) (effects (font (size 1.27 1.27))))
  (property "Footprint" "" (at 138.43 82.55 0) (effects (font (size 1.27 1.27)) (hide yes)))
  (property "Datasheet" "" (at 138.43 82.55 0) (effects (font (size 1.27 1.27)) (hide yes)))
  (property "Description" "Power symbol creates a global label with name \"GND\" , ground" (at 138.43 82.55 0) (effects (font (size 1.27 1.27)) (hide yes)))
  (pin "1")))
